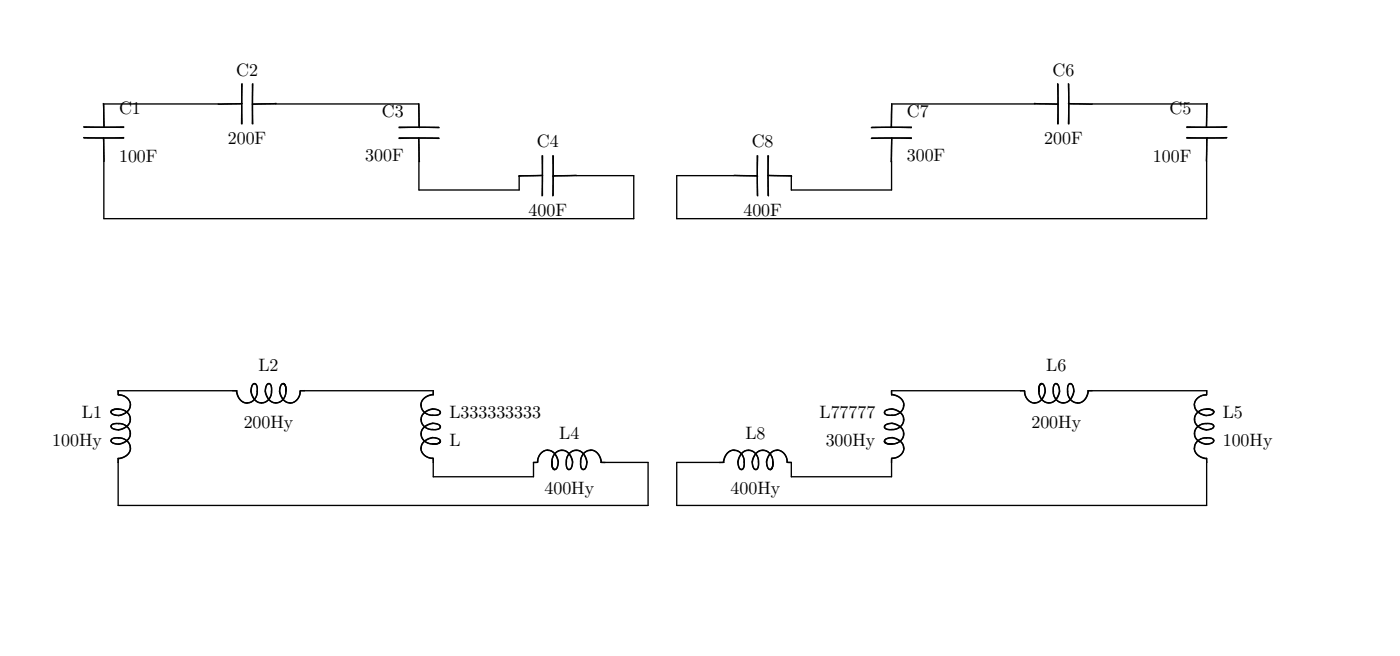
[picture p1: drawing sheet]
Version 4.1
SHEET 1 1376 680
WIRE 224 128 96 128
WIRE 448 128 288 128
WIRE 1136 128 976 128
WIRE 1328 128 1200 128
WIRE 688 208 624 208
WIRE 800 208 736 208
WIRE 448 224 448 192
WIRE 560 224 560 208
WIRE 560 224 448 224
WIRE 864 224 864 208
WIRE 976 224 976 192
WIRE 976 224 864 224
WIRE 96 256 96 192
WIRE 688 256 688 208
WIRE 688 256 96 256
WIRE 736 256 736 208
WIRE 1328 256 1328 192
WIRE 1328 256 736 256
WIRE 240 448 112 448
WIRE 464 448 320 448
WIRE 1120 448 976 448
WIRE 1328 448 1200 448
WIRE 704 528 656 528
WIRE 784 528 736 528
WIRE 464 544 464 528
WIRE 576 544 576 528
WIRE 576 544 464 544
WIRE 864 544 864 528
WIRE 976 544 976 528
WIRE 976 544 864 544
WIRE 112 576 112 528
WIRE 704 576 704 528
WIRE 704 576 112 576
WIRE 736 576 736 528
WIRE 1328 576 1328 528
WIRE 1328 576 736 576
SYMBOL cap 80 128 R0
SYMATTR InstName C1
SYMATTR Value 100
SYMBOL cap 288 112 R90
WINDOW 0 0 32 VBottom 2
WINDOW 3 32 32 VTop 2
SYMATTR InstName C2
SYMATTR Value 200
SYMBOL cap 464 192 R180
WINDOW 0 24 56 Left 2
WINDOW 3 24 8 Left 2
SYMATTR InstName C3
SYMATTR Value 300
SYMBOL cap 560 224 R270
WINDOW 0 32 32 VTop 2
WINDOW 3 0 32 VBottom 2
SYMATTR InstName C4
SYMATTR Value 400
SYMBOL cap 1344 128 M0
SYMATTR InstName C5
SYMATTR Value 100
SYMBOL cap 1136 112 M90
WINDOW 0 0 32 VBottom 2
WINDOW 3 32 32 VTop 2
SYMATTR InstName C6
SYMATTR Value 200
SYMBOL cap 960 192 M180
WINDOW 0 24 56 Left 2
WINDOW 3 24 8 Left 2
SYMATTR InstName C7
SYMATTR Value 300
SYMBOL cap 864 224 M270
WINDOW 0 32 32 VTop 2
WINDOW 3 0 32 VBottom 2
SYMATTR InstName C8
SYMATTR Value 400
SYMBOL ind 96 432 R0
SYMATTR Value 100
SYMATTR InstName L1
SYMBOL ind 336 432 R90
WINDOW 3 31 56 VTop 2
WINDOW 0 3 56 VBottom 2
SYMATTR Value 200
SYMATTR InstName L2
SYMBOL ind 560 544 R270
WINDOW 3 3 56 VBottom 2
WINDOW 0 31 56 VTop 2
SYMATTR Value 400
SYMATTR InstName L4
SYMBOL ind 1344 432 M0
SYMATTR Value 100
SYMATTR InstName L5
SYMBOL ind 1104 432 M90
WINDOW 3 31 56 VTop 2
WINDOW 0 3 56 VBottom 2
SYMATTR Value 200
SYMATTR InstName L6
SYMBOL ind 960 544 M180
WINDOW 3 -2 40 Right 2
WINDOW 0 -2 72 Center 2
SYMATTR Value 300
SYMATTR InstName L77777
SYMBOL ind 880 544 M270
WINDOW 3 3 56 VBottom 2
WINDOW 0 31 56 VTop 2
SYMATTR Value 400
SYMATTR InstName L8
SYMBOL ind 480 544 R180
WINDOW 3 -2 40 Right 2
WINDOW 0 -2 72 Center 2
SYMATTR InstName L333333333
